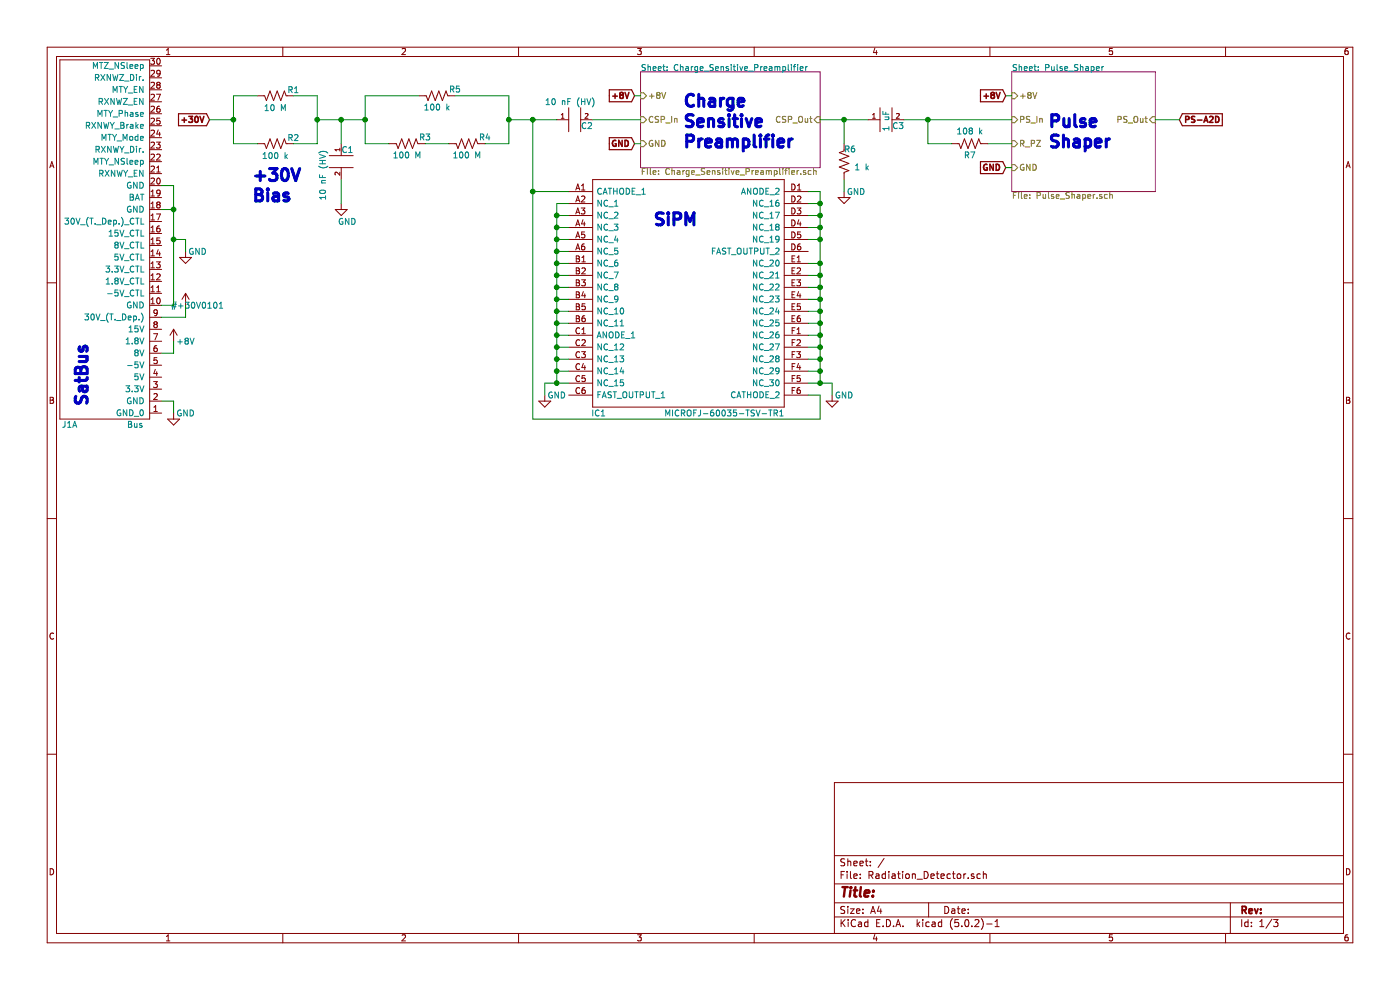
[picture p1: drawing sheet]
EESchema Schematic File Version 4
EELAYER 26 0
EELAYER END
$Descr A4 11693 8268
encoding utf-8
Sheet 1 3
Title ""
Date ""
Rev ""
Comp ""
Comment1 ""
Comment2 ""
Comment3 ""
Comment4 ""
$EndDescr
$Comp
L SS:MICROFJ-60035-TSV-TR1 IC1
U 1 1
P 4750 1600
F 0 "IC1" H 5000 -250 50  0000 C CNN
F 1 "MICROFJ-60035-TSV-TR1" H 6050 -250 50  0000 C CNN
F 2 "SS:SiPM_BGA36C100P6X6_613X613X67" H 6600 1700 50  0001 L CNN
F 3 "https://www.onsemi.com/pub/Collateral/MICROJ-SERIES-D.PDF" H 6600 1600 50  0001 L CNN
F 4 "Silicon Photomultipliers (SiPM), High PDE and Timing Resolution Sensors in a TSV Package" H 6600 1500 50  0001 L CNN "Description"
F 5 "0.67" H 6600 1400 50  0001 L CNN "Height"
F 6 "863-MFJ60035TSVTR1" H 6600 1300 50  0001 L CNN "Mouser Part Number"
F 7 "https://www.mouser.co.uk/ProductDetail/ON-Semiconductor/MICROFJ-60035-TSV-TR1?qs=byeeYqUIh0NZJG9dg5%252B6Ug%3D%3D" H 6600 1200 50  0001 L CNN "Mouser Price/Stock"
F 8 "ON Semiconductor" H 6600 1100 50  0001 L CNN "Manufacturer_Name"
F 9 "MICROFJ-60035-TSV-TR1" H 6600 1000 50  0001 L CNN "Manufacturer_Part_Number"
	1    4750 1600
	1    0    0    -1  
$EndComp
$Comp
L SS:Bus J1
U 1 1
P 1350 2000
F 0 "J1" V -200 2700 50  0000 L CNN
F 1 "Bus" V -200 2150 50  0000 L CNN
F 2 "SS:STD_PCB_A1_v1.1" H 0   3050 50  0001 C CNN
F 3 "" H 50  3050 50  0001 C CNN
	1    1350 2000
	0    -1   -1   0   
$EndComp
$Comp
L power:+36V #+30V0101
U 1 1
P 1550 2550
F 0 "#+30V0101" H 1650 2550 50  0000 C CNN
F 1 "+36V" H 1650 2500 50  0001 C CNN
F 2 "" H 1550 2550 50  0001 C CNN
F 3 "" H 1550 2550 50  0001 C CNN
	1    1550 2550
	1    0    0    -1  
$EndComp
$Comp
L power:GND #PWR0101
U 1 1
P 1450 3450
F 0 "#PWR0101" H 1450 3200 50  0001 C CNN
F 1 "GND" H 1550 3450 50  0000 C CNN
F 2 "" H 1450 3450 50  0001 C CNN
F 3 "" H 1450 3450 50  0001 C CNN
	1    1450 3450
	1    0    0    -1  
$EndComp
Wire Wire Line
	1350 3350 1450 3350
$Comp
L power:GND #PWR0102
U 1 1
P 1550 2100
F 0 "#PWR0102" H 1550 1850 50  0001 C CNN
F 1 "GND" H 1650 2100 50  0000 C CNN
F 2 "" H 1550 2100 50  0001 C CNN
F 3 "" H 1550 2100 50  0001 C CNN
	1    1550 2100
	1    0    0    -1  
$EndComp
Wire Wire Line
	1350 1750 1450 1750
Wire Wire Line
	1350 1550 1450 1550
$Comp
L power:GND #PWR0103
U 1 1
P 6950 3300
F 0 "#PWR0103" H 6950 3050 50  0001 C CNN
F 1 "GND" H 7050 3300 50  0000 C CNN
F 2 "" H 6950 3300 50  0001 C CNN
F 3 "" H 6950 3300 50  0001 C CNN
	1    6950 3300
	1    0    0    -1  
$EndComp
$Comp
L power:GND #PWR0104
U 1 1
P 4550 3300
F 0 "#PWR0104" H 4550 3050 50  0001 C CNN
F 1 "GND" H 4650 3300 50  0000 C CNN
F 2 "" H 4550 3300 50  0001 C CNN
F 3 "" H 4550 3300 50  0001 C CNN
	1    4550 3300
	1    0    0    -1  
$EndComp
Wire Wire Line
	4650 2900 4650 3000
Connection ~ 4650 2900
Wire Wire Line
	4650 3000 4650 3100
Connection ~ 4650 3000
Wire Wire Line
	4650 3100 4650 3200
Connection ~ 4650 3100
Wire Wire Line
	4650 2700 4650 2600
Connection ~ 4650 2700
Wire Wire Line
	4650 2600 4650 2500
Connection ~ 4650 2600
Wire Wire Line
	4650 2500 4650 2400
Connection ~ 4650 2500
Wire Wire Line
	4650 2400 4650 2300
Connection ~ 4650 2400
Wire Wire Line
	4650 2300 4650 2200
Connection ~ 4650 2300
Wire Wire Line
	4650 2200 4650 2100
Connection ~ 4650 2200
Wire Wire Line
	4650 2100 4650 2000
Connection ~ 4650 2100
Wire Wire Line
	4650 2000 4650 1900
Connection ~ 4650 2000
Wire Wire Line
	4650 1900 4650 1800
Connection ~ 4650 1900
Wire Wire Line
	4650 1800 4650 1700
Connection ~ 4650 1800
$Comp
L Device:R_US R1
U 1 1
P 2300 800
F 0 "R1" V 2250 650 50  0000 C CNN
F 1 "10 M" V 2400 800 50  0000 C CNN
F 2 "" V 2340 790 50  0001 C CNN
F 3 "~" H 2300 800 50  0001 C CNN
	1    2300 800 
	0    -1   1    0   
$EndComp
$Comp
L Device:R_US R2
U 1 1
P 2300 1200
F 0 "R2" V 2250 1050 50  0000 C CNN
F 1 "100 k" V 2400 1200 50  0000 C CNN
F 2 "" V 2340 1190 50  0001 C CNN
F 3 "~" H 2300 1200 50  0001 C CNN
	1    2300 1200
	0    -1   1    0   
$EndComp
$Comp
L 001:C C1
U 1 1
P 2850 1200
F 0 "C1" V 2900 1200 50  0000 L CNN
F 1 "10 nF (HV)" H 2900 1050 50  0000 L CNN
F 2 "" H 2900 1290 50  0001 C CNN
F 3 "" H 2900 1290 50  0001 C CNN
	1    2850 1200
	0    1    1    0   
$EndComp
$Comp
L power:GND #PWR0105
U 1 1
P 2850 1700
F 0 "#PWR0105" H 2850 1450 50  0001 C CNN
F 1 "GND" H 2900 1550 50  0000 C CNN
F 2 "" H 2850 1700 50  0001 C CNN
F 3 "" H 2850 1700 50  0001 C CNN
	1    2850 1700
	1    0    0    -1  
$EndComp
$Comp
L Device:R_US R3
U 1 1
P 3400 1200
F 0 "R3" V 3450 1350 50  0000 C CNN
F 1 "100 M" V 3300 1200 50  0000 C CNN
F 2 "" V 3440 1190 50  0001 C CNN
F 3 "~" H 3400 1200 50  0001 C CNN
	1    3400 1200
	0    1    -1   0   
$EndComp
$Comp
L Device:R_US R5
U 1 1
P 3650 800
F 0 "R5" V 3700 950 50  0000 C CNN
F 1 "100 k" V 3550 800 50  0000 C CNN
F 2 "" V 3690 790 50  0001 C CNN
F 3 "~" H 3650 800 50  0001 C CNN
	1    3650 800 
	0    1    -1   0   
$EndComp
$Comp
L Device:R_US R4
U 1 1
P 3900 1200
F 0 "R4" V 3950 1350 50  0000 C CNN
F 1 "100 M" V 3800 1200 50  0000 C CNN
F 2 "" V 3940 1190 50  0001 C CNN
F 3 "~" H 3900 1200 50  0001 C CNN
	1    3900 1200
	0    1    -1   0   
$EndComp
$Comp
L power:+8V #PWR0106
U 1 1
P 1450 2850
F 0 "#PWR0106" H 1450 2700 50  0001 C CNN
F 1 "+8V" H 1550 2850 50  0000 C CNN
F 2 "" H 1450 2850 50  0001 C CNN
F 3 "" H 1450 2850 50  0001 C CNN
	1    1450 2850
	1    0    0    -1  
$EndComp
$Comp
L 001:C C2
U 1 1
P 4650 1000
F 0 "C2" H 4850 950 50  0000 L CNN
F 1 "10 nF (HV)" H 4550 1150 50  0000 L CNN
F 2 "" H 4700 1090 50  0001 C CNN
F 3 "" H 4700 1090 50  0001 C CNN
	1    4650 1000
	1    0    0    -1  
$EndComp
$Comp
L Device:R_US R6
U 1 1
P 7050 1350
F 0 "R6" H 7100 1250 50  0000 C CNN
F 1 "1 k" H 7200 1400 50  0000 C CNN
F 2 "" V 7090 1340 50  0001 C CNN
F 3 "~" H 7050 1350 50  0001 C CNN
	1    7050 1350
	1    0    0    1   
$EndComp
$Comp
L power:GND #PWR0108
U 1 1
P 7050 1600
F 0 "#PWR0108" H 7050 1350 50  0001 C CNN
F 1 "GND" H 7150 1600 50  0000 C CNN
F 2 "" H 7050 1600 50  0001 C CNN
F 3 "" H 7050 1600 50  0001 C CNN
	1    7050 1600
	1    0    0    -1  
$EndComp
$Comp
L 001:C C3
U 1 1
P 7250 1000
F 0 "C3" H 7450 950 50  0000 L CNN
F 1 "1 uF" V 7400 900 50  0000 L CNN
F 2 "" H 7300 1090 50  0001 C CNN
F 3 "" H 7300 1090 50  0001 C CNN
	1    7250 1000
	1    0    0    -1  
$EndComp
Wire Wire Line
	7050 1500 7050 1600
$Comp
L Device:R_US R7
U 1 1
P 8100 1200
F 0 "R7" V 8000 1200 50  0000 C CNN
F 1 "108 k" V 8200 1200 50  0000 C CNN
F 2 "" V 8140 1190 50  0001 C CNN
F 3 "~" H 8100 1200 50  0001 C CNN
	1    8100 1200
	0    1    -1   0   
$EndComp
Text Notes 5700 1250 0    100  ~ 20
Charge\nSensitive\nPreamplifier
$Sheet
S 5350 600  1500 800 
U 5ED7F1DB
F0 "Charge_Sensitive_Preamplifier" 50
F1 "Charge_Sensitive_Preamplifier.sch" 50
F2 "GND" I L 5350 1200 50 
F3 "+8V" I L 5350 800 50 
F4 "CSP_In" I L 5350 1000 50 
F5 "CSP_Out" I R 6850 1000 50 
$EndSheet
Wire Wire Line
	1350 2550 1450 2550
Wire Wire Line
	1450 2550 1450 2000
Connection ~ 1450 1750
Wire Wire Line
	1450 1750 1450 1550
Wire Wire Line
	1550 2100 1550 2000
Wire Wire Line
	1550 2000 1450 2000
Connection ~ 1450 2000
Wire Wire Line
	1450 2000 1450 1750
Wire Wire Line
	1350 2650 1550 2650
Wire Wire Line
	1550 2650 1550 2550
Wire Wire Line
	1350 2950 1450 2950
Wire Wire Line
	1450 2950 1450 2850
Wire Wire Line
	1450 3350 1450 3450
Text Notes 750  3400 1    100  ~ 20
SatBus
Text GLabel 5300 800  0    50   Input ~ 10
+8V
Wire Wire Line
	5300 800  5350 800 
Text GLabel 5300 1200 0    50   Input ~ 10
GND
Wire Wire Line
	5300 1200 5350 1200
Text Notes 5450 1900 0    100  ~ 20
SiPM
Text Notes 2100 1700 0    100  ~ 20
+30V\nBias
$Sheet
S 8450 600  1200 1000
U 5EDDF03B
F0 "Pulse_Shaper" 50
F1 "Pulse_Shaper.sch" 50
F2 "PS_In" I L 8450 1000 50 
F3 "PS_Out" I R 9650 1000 50 
F4 "GND" I L 8450 1400 50 
F5 "+8V" I L 8450 800 50 
F6 "R_PZ" I L 8450 1200 50 
$EndSheet
Text Notes 8750 1250 0    100  ~ 20
Pulse\nShaper
Text GLabel 8400 800  0    50   Input ~ 10
+8V
Wire Wire Line
	8400 800  8450 800 
Text GLabel 8400 1400 0    50   Input ~ 10
GND
Wire Wire Line
	8400 1400 8450 1400
Wire Wire Line
	8450 1200 8250 1200
Wire Wire Line
	6850 1000 7050 1000
Wire Wire Line
	7050 1200 7050 1000
Connection ~ 7050 1000
Wire Wire Line
	7050 1000 7250 1000
Wire Wire Line
	7550 1000 7750 1000
Wire Wire Line
	7950 1200 7750 1200
Wire Wire Line
	7750 1200 7750 1000
Wire Wire Line
	7750 1000 8450 1000
Connection ~ 7750 1000
Text GLabel 9850 1000 2    50   Input ~ 10
PS-A2D
Wire Wire Line
	9850 1000 9650 1000
Text GLabel 1750 1000 0    50   Input ~ 10
+30V
Wire Wire Line
	1750 1000 1950 1000
Wire Wire Line
	1950 1000 1950 1200
Wire Wire Line
	1950 1200 2150 1200
Wire Wire Line
	1950 1000 1950 800 
Wire Wire Line
	1950 800  2150 800 
Connection ~ 1950 1000
Wire Wire Line
	2450 800  2650 800 
Wire Wire Line
	2650 800  2650 1000
Wire Wire Line
	2650 1000 2850 1000
Wire Wire Line
	2450 1200 2650 1200
Wire Wire Line
	2650 1200 2650 1000
Connection ~ 2650 1000
Wire Wire Line
	2850 1000 2850 1200
Wire Wire Line
	2850 1500 2850 1700
Wire Wire Line
	4250 1200 4250 1000
Wire Wire Line
	3050 1200 3050 1000
Wire Wire Line
	2850 1000 3050 1000
Connection ~ 2850 1000
Connection ~ 3050 1000
Wire Wire Line
	3050 1000 3050 800 
Wire Wire Line
	4050 1200 4250 1200
Wire Wire Line
	3750 1200 3550 1200
Wire Wire Line
	3250 1200 3050 1200
Wire Wire Line
	3800 800  4250 800 
Wire Wire Line
	3050 800  3500 800 
Connection ~ 4250 1000
Wire Wire Line
	4250 1000 4250 800 
Wire Wire Line
	4550 3300 4550 3200
Wire Wire Line
	4550 3200 4650 3200
Connection ~ 4650 3200
Wire Wire Line
	6950 3300 6950 3200
Wire Wire Line
	6850 3200 6850 3100
Connection ~ 6850 3200
Wire Wire Line
	6850 3200 6950 3200
Wire Wire Line
	6750 1600 6850 1600
Wire Wire Line
	6750 1700 6850 1700
Connection ~ 6850 1700
Wire Wire Line
	6850 1700 6850 1600
Wire Wire Line
	6750 1800 6850 1800
Connection ~ 6850 1800
Wire Wire Line
	6850 1800 6850 1700
Connection ~ 6850 1900
Wire Wire Line
	6850 1900 6850 1800
Wire Wire Line
	6750 1900 6850 1900
Wire Wire Line
	6750 2400 6850 2400
Connection ~ 6850 2400
Wire Wire Line
	6850 2400 6850 2300
Wire Wire Line
	6750 2300 6850 2300
Connection ~ 6850 2300
Wire Wire Line
	6850 2300 6850 2200
Wire Wire Line
	6750 2200 6850 2200
Connection ~ 6850 2200
Wire Wire Line
	6750 2000 6850 2000
Wire Wire Line
	6850 2000 6850 1900
Wire Wire Line
	6750 2500 6850 2500
Connection ~ 6850 2500
Wire Wire Line
	6850 2500 6850 2400
Wire Wire Line
	6750 2600 6850 2600
Connection ~ 6850 2600
Wire Wire Line
	6850 2600 6850 2500
Wire Wire Line
	6750 2700 6850 2700
Connection ~ 6850 2700
Wire Wire Line
	6850 2700 6850 2600
Connection ~ 6850 2800
Wire Wire Line
	6850 2800 6850 2700
Wire Wire Line
	6750 2800 6850 2800
Wire Wire Line
	6750 3200 6850 3200
Wire Wire Line
	6750 3100 6850 3100
Connection ~ 6850 3100
Wire Wire Line
	6850 3100 6850 3000
Wire Wire Line
	6750 3000 6850 3000
Connection ~ 6850 3000
Wire Wire Line
	6850 3000 6850 2900
Wire Wire Line
	6750 2900 6850 2900
Connection ~ 6850 2900
Wire Wire Line
	6850 2900 6850 2800
Wire Wire Line
	6750 3300 6850 3300
Wire Wire Line
	6850 3300 6850 3500
Wire Wire Line
	4650 1700 4750 1700
Wire Wire Line
	4650 1800 4750 1800
Wire Wire Line
	4650 1900 4750 1900
Wire Wire Line
	4650 2000 4750 2000
Wire Wire Line
	4650 2100 4750 2100
Wire Wire Line
	4650 2200 4750 2200
Wire Wire Line
	4650 2300 4750 2300
Wire Wire Line
	4650 2400 4750 2400
Wire Wire Line
	4650 2500 4750 2500
Wire Wire Line
	4650 2600 4750 2600
Wire Wire Line
	4650 2700 4750 2700
Wire Wire Line
	4650 2700 4650 2800
Wire Wire Line
	4650 2900 4750 2900
Wire Wire Line
	4650 3000 4750 3000
Wire Wire Line
	4650 3100 4750 3100
Wire Wire Line
	4750 2800 4650 2800
Connection ~ 4650 2800
Wire Wire Line
	4650 2800 4650 2900
Wire Wire Line
	4650 3200 4750 3200
Wire Wire Line
	4450 1600 4450 3500
Wire Wire Line
	4450 3500 6850 3500
Wire Wire Line
	5350 1000 4950 1000
Wire Wire Line
	4450 1600 4750 1600
Wire Wire Line
	6850 2000 6850 2200
Connection ~ 6850 2000
Wire Wire Line
	4250 1000 4450 1000
Wire Wire Line
	4450 1000 4450 1600
Connection ~ 4450 1000
Wire Wire Line
	4450 1000 4650 1000
Connection ~ 4450 1600
$EndSCHEMATC
